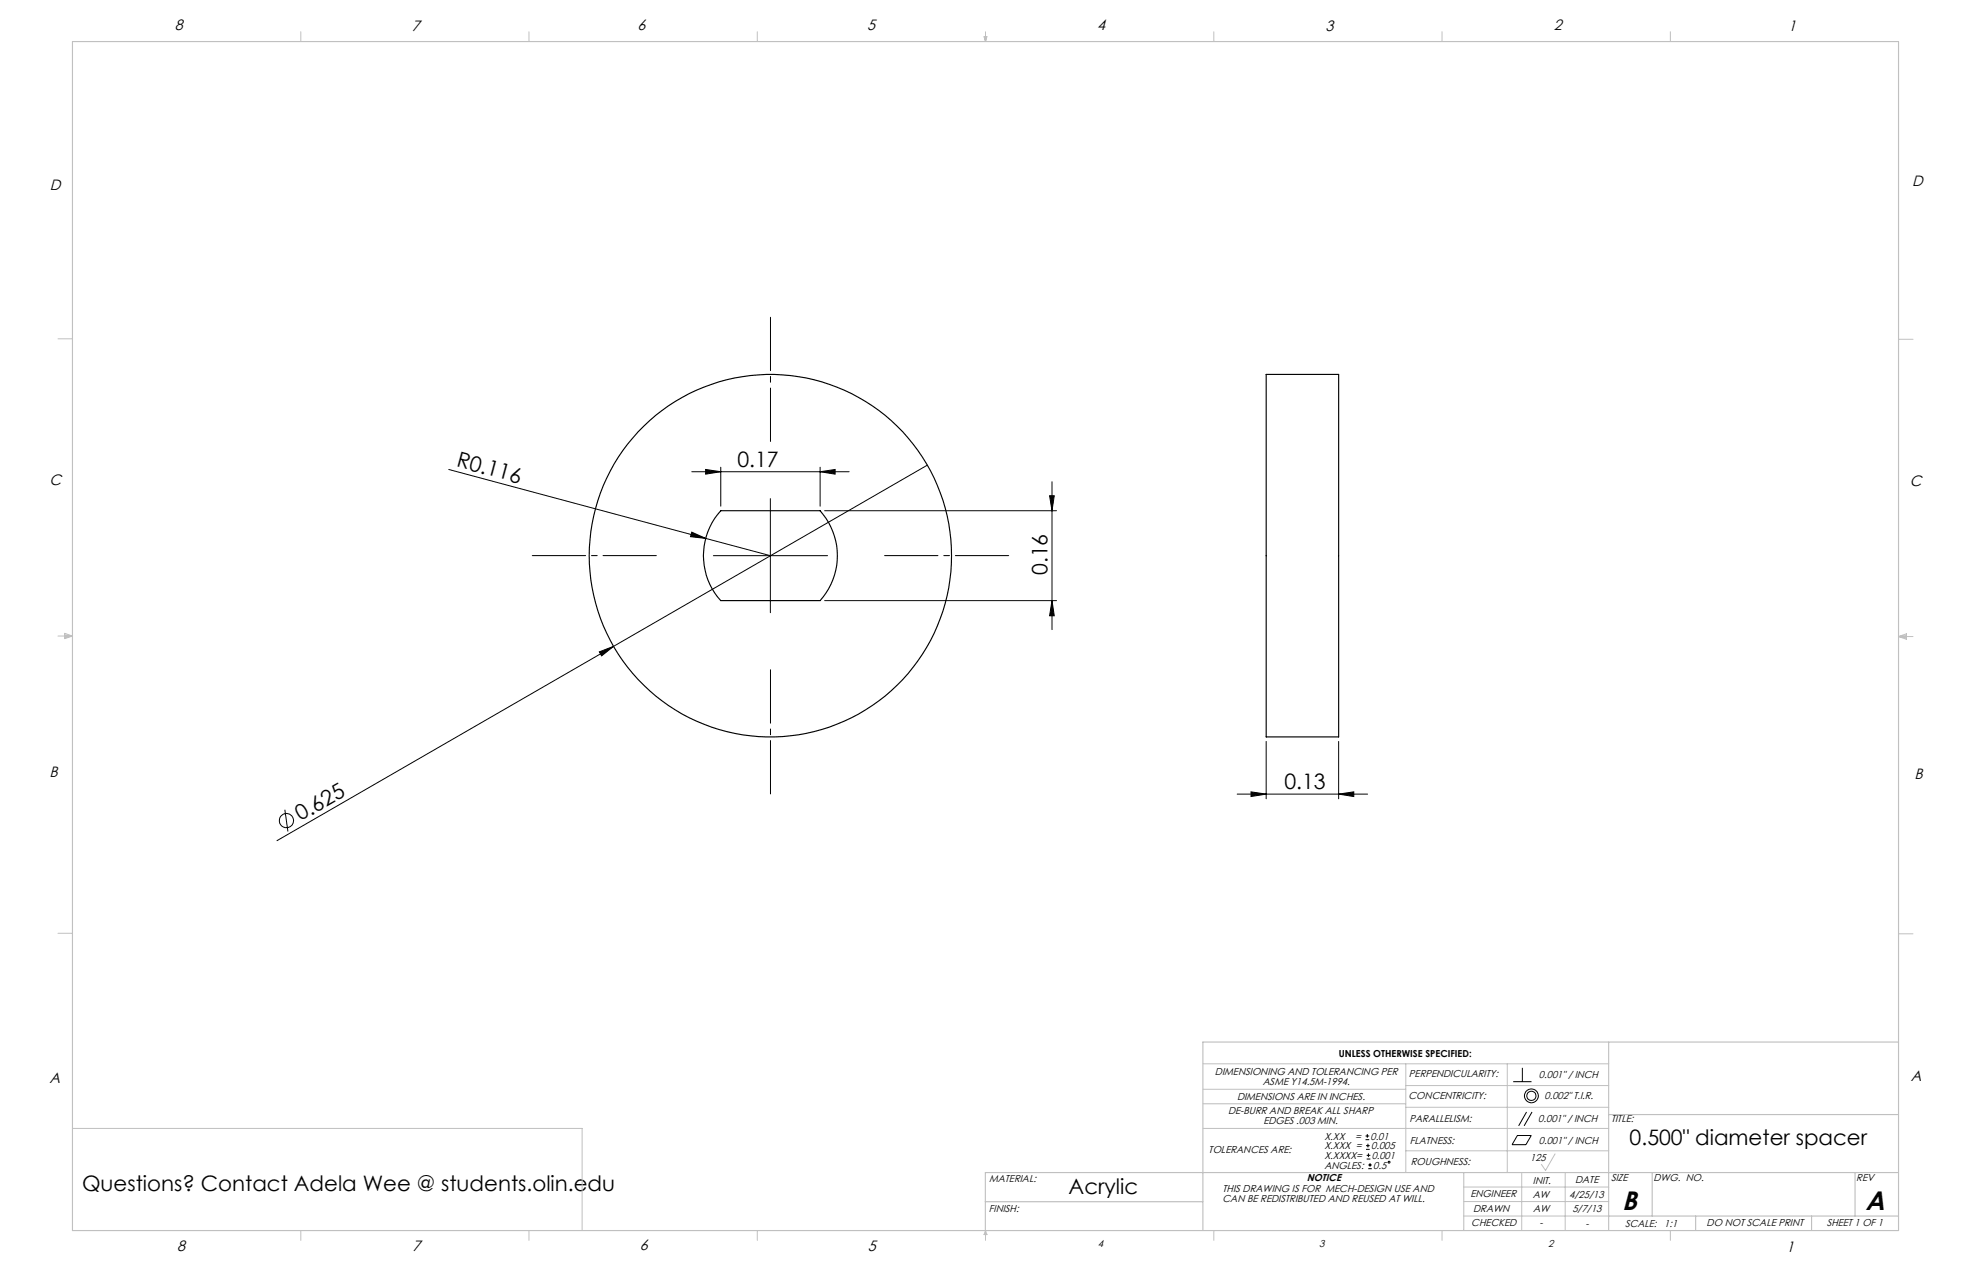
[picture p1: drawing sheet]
<svg xmlns="http://www.w3.org/2000/svg" width="432mm" height="279mm" viewBox="0 0 432 279" stroke-linecap="round" stroke-linejoin="round" font-family="sans-serif">
<g fill="none" stroke="#000" stroke-width=".22">
<path d="M98.3 102.8l56.3 15.1M151.6 116.5l3 1.4-3.3-.4zM151.6 103.3h34.4M154.6 102.8l3.3 .5-3.3 .5zM154.6 117.9l14.2 3.8M157.9 102.3v8.5M168.8 109.2v25M179.7 103.3l3.3-.5v1zM179.7 102.3v8.5M180.7 111.8h50.8M203.2 101.8l-68.8 39.7M229.9 108.5h1.1l-.5 3.3z"/>
<path d="M230.5 105.5v32.4M156.3 121.7h25M180.7 131.5h50.8M230.5 131.5l.5 3.3h-1.1zM131.3 142.7l3.1-1.2-2.6 2.1zM134.4 141.5l-73.7 42.6M62.4 177.3l.7 4.8M271 173.9h28.6M274.1 173.4l3.3 .5-3.3 .5zM277.4 162.3v12.6M293.3 173.9l3.3-.5v1zM293.3 162.3v12.6"/>
<path d="M331.5 236.9h4M333.5 233.8v3.1M299.2 249.6h.8M299.2 248.7h.8M299.3 251.7h.8M299.3 250.9h.8M299.4 253.8h.8M299.4 253h.8M299.5 248.3v.8M299.7 250.4v.8M299.8 255.9h.7M299.8 255.1h.7"/>
<path d="M299.8 252.6v.8M300.1 254.7v.8M332.4 248.6h3.1l-1.2 2h-3zM334.4 243.5l-1.7 3M335.6 243.5l-1.7 3"/>
<circle cx="62.7" cy="179.7" r="1.56"/>
<circle cx="335.5" cy="240" r="1.51"/>
<circle cx="335.5" cy="240" r="1.01"/>
<circle cx="304.3" cy="254.5" r=".21"/>
</g>
<path d="M168.8 96.7v-27.2M143.8 121.7h-27.2M193.8 121.7h27.2M168.8 146.7v27.1" fill="none" stroke="#000" stroke-width=".22" stroke-dasharray="15.2 1.3 1.3 1.3" stroke-dashoffset="3.6"/>
<g fill="none" stroke="#c0c0c0" stroke-width=".22">
<path d="M65.9 6.9v2.2M115.9 6.9v2.2M165.9 6.9v2.2M215.6 8h.6l-.3 1.1zM215.7 8l.2 1.1M215.9 6.9v2.2M216 8l-.1 1.1M265.9 6.9v2.2M315.9 6.9v2.2M365.9 6.9v2.2M12.7 74.2h3.2M415.9 74.3h3.2"/>
<path d="M12.7 139.3h3.2M14.2 139.1l1.7 .2M14.2 138.7l1.7 .6-1.7 .5zM15.9 139.3l-1.7 .3M415.9 139.4h3.2M415.9 139.4l1.8-.6v1.2zM415.9 139.4l1.8 .3M417.7 139.2l-1.8 .2M12.7 204.4h3.2M415.9 204.5h3.2M263.5 232.9h88.9M263.5 238.5h44.5"/>
<path d="M308 237.7h44.4M308 232.9v23.9M330.2 232.9v23.9M15.9 247.1h111.6v22.4M263.5 247.1h88.9M263.5 241.7h44.5M308 252h44.4M308 242.5h44.4M320.7 259.9h31.7M333.4 256.8v12.7M340.7 252.7l-2.1 3.6-.9-1.3M342.9 256.8v12.7"/>
<path d="M65.9 269.5v2.1M115.9 269.5v2.1M165.9 269.5v2.1M215.9 269.5v2.1M215.9 269.5l.3 .8h-.6zM265.9 269.5v2.1M315.9 269.5v2.1M320.7 263.1h31.7M320.7 266.3h31.7M365.9 269.5v2.1"/>
</g>
<path d="M15.9 9.1h400v260.4h-400zM352.4 228.2v41.3M415.9 228.2h-152.4v41.3M320.7 256.8v12.7M352.4 244.1h63.5M361.9 256.8v9.5M406.4 256.8v9.5M415.9 256.8h-200v12.7M215.9 263.1h47.6M352.4 266.3h63.5M371.5 266.3v3.2M396.9 266.3v3.2" fill="none" stroke="#c0c0c0" stroke-width=".25"/>
<g fill="#000">
<path d="M151.6 116.5l3 1.4-3.3-.4zM131.3 142.7l3.1-1.2-2.6 2.1z"/>
<path d="M154.6 102.8l3.3 .5-3.3 .5zM179.7 103.3l3.3-.5v1zM274.1 173.4l3.3 .5-3.3 .5zM293.3 173.9l3.3-.5v1z"/>
<path d="M229.9 108.5h1.1l-.5 3.3zM230.5 131.5l.5 3.3h-1.1z"/>
</g>
<g fill="none" stroke="#000" stroke-width=".25">
<path d="M277.4 82h15.9v79.4h-15.9zM157.9 111.8h21.8a14.7 14.7 0 0 1 0 19.7h-21.8a14.6 14.6 0 0 1 0-19.7z"/>
<circle cx="168.8" cy="121.7" r="39.7"/>
</g>
<g font-size="5.8">
<text x="355.4" y="264.9">B</text>
<text x="408.7" y="265">A</text>
</g>
<g font-size="4.7">
<text x="99.8" y="102.1" transform="rotate(15 99.8 102.1)">R0.116</text>
<text x="161.5" y="102.3">0.17</text>
<text x="229.5" y="125.9" transform="rotate(-90 229.5 125.9)">0.16</text>
<text x="281.4" y="172.9">0.13</text>
<text x="65.8" y="179.9" transform="rotate(-30 65.8 179.9)">0.625</text>
<text x="357" y="250.7">0.500&quot; diameter spacer</text>
<text x="18" y="260.8">Questions? Contact Adela Wee @ students.olin.edu</text>
<text x="234.1" y="261.4">Acrylic</text>
</g>
<g font-size="3.3">
<text x="38.3" y="6.7">8</text>
<text x="90.2" y="6.7">7</text>
<text x="139.7" y="6.5">6</text>
<text x="190" y="6.5">5</text>
<text x="240.4" y="6.6">4</text>
<text x="290.4" y="6.7">3</text>
<text x="340.4" y="6.5">2</text>
<text x="391.9" y="6.7">1</text>
<text x="10.9" y="41.6">D</text>
<text x="418.9" y="40.7">D</text>
<text x="10.9" y="106.3">C</text>
<text x="418.4" y="106.4">C</text>
<text x="10.8" y="170.2">B</text>
<text x="419.4" y="170.6">B</text>
<text x="10.8" y="237.2">A</text>
<text x="418.6" y="236.8">A</text>
<text x="38.8" y="273.8">8</text>
<text x="90.4" y="273.8">7</text>
<text x="140.2" y="273.8">6</text>
<text x="190.1" y="273.9">5</text>
<text x="391.4" y="274.1">1</text>
</g>
<g font-size="2.2">
<text x="266.2" y="235.4">DIMENSIONING AND TOLERANCING PER</text>
<text x="276.6" y="237.5">ASME Y14.5M-1994.</text>
<text x="308.7" y="235.9">PERPENDICULARITY:</text>
<text x="337.2" y="236.1">0.001&quot; / INCH</text>
<text x="269" y="244">DE-BURR AND BREAK ALL SHARP</text>
<text x="271" y="240.8">DIMENSIONS ARE IN INCHES.</text>
<text x="308.6" y="240.7">CONCENTRICITY:</text>
<text x="308.8" y="245.6">PARALLELISM:</text>
<text x="337" y="245.8">0.001&quot; / INCH</text>
<text x="338.4" y="240.7">0.002&quot; T.I.R.</text>
<text x="352.9" y="245.8">TITLE:</text>
<text x="276.8" y="246.1">EDGES .003 MIN.</text>
<text x="290.2" y="249.5">X.XX</text>
<text x="290.2" y="251.6">X.XXX =</text>
<text x="296.9" y="249.5">=</text>
<text x="300.3" y="249.5">0.01</text>
<text x="300.4" y="251.6">0.005</text>
<text x="308.9" y="250.4">FLATNESS:</text>
<text x="337.1" y="250.4">0.001&quot; / INCH</text>
<text x="264.8" y="252.5">TOLERANCES ARE:</text>
<text x="290.2" y="255.9">ANGLES:</text>
<text x="290.2" y="253.7">X.XXXX=</text>
<text x="300.5" y="253.7">0.001</text>
<text x="300.8" y="255.9">0.5</text>
<text x="309.1" y="255">ROUGHNESS:</text>
<text x="335.2" y="254.3">125</text>
<text x="216.7" y="258.9">MATERIAL:</text>
<text x="267.8" y="261">THIS DRAWING IS FOR MECH-DESIGN USE AND</text>
<text x="267.8" y="263.1">CAN BE REDISTRIBUTED AND REUSED AT WILL.</text>
<text x="286.3" y="258.6">NOTICE</text>
<text x="322.2" y="262.2">ENGINEER</text>
<text x="335.8" y="262.2">AW</text>
<text x="335.8" y="259.2">INIT.</text>
<text x="343.8" y="262.4">4/25/13</text>
<text x="345.1" y="259.1">DATE</text>
<text x="352.9" y="258.6">SIZE</text>
<text x="362.2" y="258.6">DWG. NO.</text>
<text x="406.7" y="258.6">REV</text>
<text x="216.7" y="265.3">FINISH:</text>
<text x="322.3" y="268.5">CHECKED</text>
<text x="322.7" y="265.5">DRAWN</text>
<text x="335.9" y="265.3">AW</text>
<text x="337.3" y="268.5">-</text>
<text x="344.5" y="265.3">5/7/13</text>
<text x="347.3" y="268.6">-</text>
<text x="356.1" y="268.6">SCALE:</text>
<text x="364.6" y="268.6">1:1</text>
<text x="373.9" y="268.4">DO NOT SCALE PRINT</text>
<text x="400.2" y="268.4">SHEET 1 OF 1</text>
<text x="240.5" y="273">4</text>
<text x="289" y="273">3</text>
<text x="339.1" y="273">2</text>
</g>
<text font-size="2.1" x="293.3" y="231.4">UNLESS OTHERWISE SPECIFIED:</text>
</svg>
